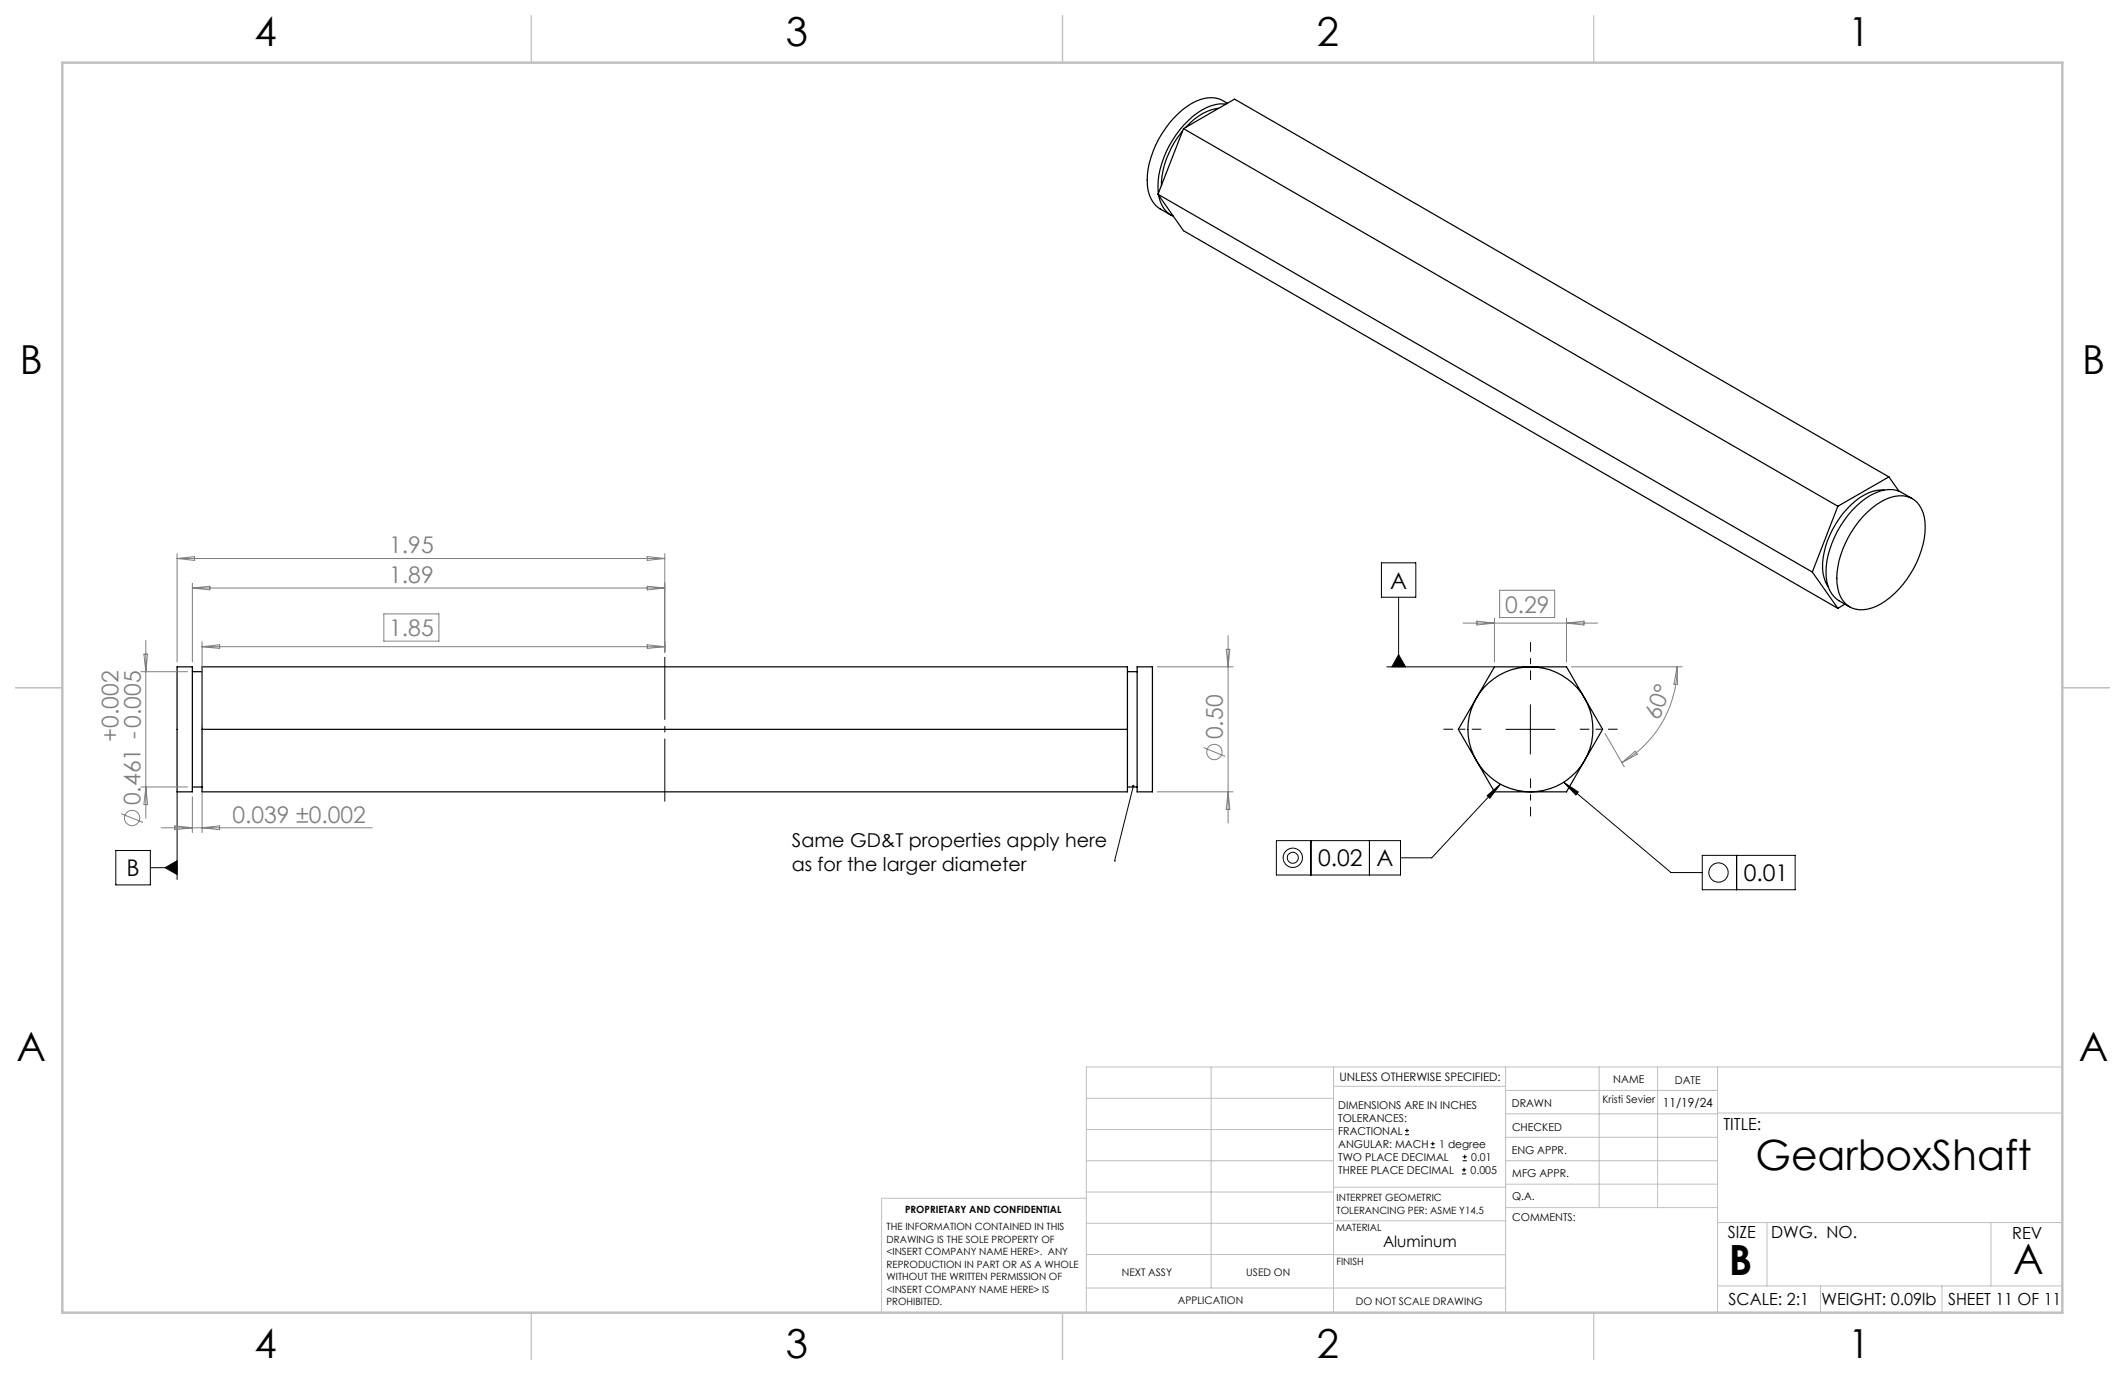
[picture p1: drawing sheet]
<svg xmlns="http://www.w3.org/2000/svg" width="432mm" height="279mm" viewBox="0 0 432 279" stroke-linecap="round" stroke-linejoin="round" font-family="sans-serif">
<g fill="none" stroke="#000" stroke-width=".25">
<path d="M235.3 39.5l133 76.7M235.3 39.5l5.2 7.4 133 76.7M235.4 39.7a5.4 5.4 0 0 0 3 4.3M240.3 26.6a18.5 18.5 0 0 0-4.3 11.1M240.5 26.1l-5.2 13.4M240.5 26.1l133 76.8M240.5 26.1l10.4-6 132.9 76.8M247.6 22a10.7 10.7 0 0 0-6.7 3.9M249.1 21.2a8.8 8.8 0 0 0-6.7 2.4 19.6 19.6 0 0 0-7.1 15.3l.1 .4M249.4 21a5.9 5.9 0 0 0-6.4-.4 19.4 19.4 0 0 0-9.5 12.6 9.9 9.9 0 0 0 .8 7.9 8.4 8.4 0 0 0 3.6 2.6M382.8 99.6a8.9 8.9 0 0 0-6.6 3 18.3 18.3 0 0 0-5.9 13 7.2 7.2 0 0 0 1.2 3.6M383.8 96.9l-10.3 6"/>
<path d="M383.8 96.9l2.1 2.9M368.3 116.2l5.2 7.4M373.5 102.9l-5.2 13.3M378.6 105a11.8 11.8 0 0 1 7.3-4.2 4.8 4.8 0 0 1 5.1 4.3 17.3 17.3 0 0 1-3.5 12.6 14.9 14.9 0 0 1-8.1 6.1 4.8 4.8 0 0 1-5.9-4.2 16.5 16.5 0 0 1 2.7-11.5zM388.6 101.3a7.5 7.5 0 0 0-4.9-1.8 11.5 11.5 0 0 0-7.3 4.2 19.4 19.4 0 0 0-5.3 13.6 6 6 0 0 0 2.6 4.8l2.2 1.2M36 135.5h3.1v25.4h-3.1zM39.1 136.5h2M41.1 135.5h188v25.4h-188zM229.1 136.5h2M231.1 135.5h3.1v25.4h-3.1zM303.7 135.5h14.6l7.3 12.7-7.3 12.7h-14.6l-7.4-12.7zM374.9 122.8l-1.4 .8"/>
<path d="M39.1 159.9h2M41.1 148.2h188M229.1 159.9h2"/>
<circle cx="311" cy="148.2" r="12.7"/>
</g>
<g fill="none" stroke="#000" stroke-width=".2">
<path d="M280.7 114.4h7v7h-7zM281.8 135.5h21.9M284.2 133l1.4 2.5h-2.8zM284.2 121.4v14.1M230.3 159.7l-3.8 15.2M304.9 159.3l-14 15h-6.3M306 148.2h10M311 143.2v10M317.7 159l3 1.9-.5 .6zM317.7 159l21.8 18.3h6.4M23.5 172.8h7.1v7h-7.1zM30.6 176.3h5.4"/>
<path d="M33.5 176.3l2.5-1.4v2.8zM36 160.9v17.8M226.5 174.9h.1M259.4 170.8h25.2v7h-25.2zM266.4 170.8v7M278.3 170.8v7M302.2 161.7l2.7-2.4-2.2 2.9zM345.9 173.8h18.9v7h-18.9zM352.9 173.8v7M285.5 230.6h.8M285.5 229.7h.8M285.9 229.3v.9"/>
<path d="M290.7 233.2h.8M290.7 232.4h.8M291.1 232v.8M297.1 238.5h.8M297.1 237.7h.8M297.2 235.9h.9M297.2 235.1h.9M297.5 237.3v.8M297.6 234.6v.9"/>
<circle cx="262.7" cy="174.3" r="1.12"/>
<circle cx="262.7" cy="174.3" r="1.96"/>
<circle cx="349.2" cy="177.3" r="1.96"/>
</g>
<g fill="none" stroke="#808080" stroke-width=".2">
<path d="M36 112.5v22M36 113.5h99.1M36 113.5l3.5-.4v.8zM39.1 118.5v16M39.1 119.5h96M39.1 119.5l3.6-.4v.8zM131.5 113.1l3.6 .4-3.6 .4zM131.5 119.1l3.6 .4-3.6 .4zM135.1 112.5v20M304.7 119.9h11.2v5.6h-11.2zM28.6 136.5h9.5M29.2 132.9h.8l-.4 3.6z"/>
<path d="M29.6 130.1v36.2M41.1 130.4v16.8M41.1 131.4h94M41.1 131.4l3.5-.4v.8zM78 124.7h11.2v5.6h-11.2zM131.5 131l3.6 .4-3.6 .4zM235.2 135.5h15.3M249.2 131.9h.7l-.3 3.6zM249.6 129.2v38.1M297.3 126.6h27.4M300.1 126.2l3.6 .4-3.6 .4zM303.7 125.6v8.9"/>
<path d="M318.3 125.6v8.9M318.3 126.6l3.6-.4v.8zM319.3 135.5h22.5M340.8 135.5l.1 3.6-.8-.1zM340.8 135.5a22.4 22.4 0 0 1-11.2 19.5M28.6 159.9h9.5M29.6 159.9l.4 3.6h-.8zM244.5 151.9l4.5 1.8M326.1 149l4 6.8M329.6 155l2.7-2.4 .4 .6zM24.6 165.3l4.5 1.8M32.7 168.2h42.9"/>
<path d="M35.5 167.8l3.6 .4-3.6 .4zM39.1 161.9v7.3M41.1 160.9v8.3M41.1 168.2l3.5-.4v.8zM235.2 160.9h15.3M249.6 160.9l.3 3.6h-.7z"/>
<circle cx="246.8" cy="152.8" r="1.55"/>
<circle cx="26.8" cy="166.2" r="1.55"/>
</g>
<path d="M135.1 162.9v-29.4" fill="none" stroke="#000" stroke-width=".2" stroke-dasharray="15.2 1.3 1.3 1.3" stroke-dashoffset="2.4" stroke-linecap="butt"/>
<path d="M311 138.2v-7.7M301 148.2h-7.7M311 158.2v7.7M321 148.2h7.7" fill="none" stroke="#000" stroke-width=".2" stroke-dasharray="15.2 1.3 1.3 1.3" stroke-dashoffset="13.3" stroke-linecap="butt"/>
<g fill="none" stroke="#c0c0c0" stroke-width=".2">
<path d="M246.1 216.8v44.9M271 216.8v49.9M305.9 216.8v49.9M324.9 216.8v28.6M336.8 216.8v28.6M349 216.8v49.9M419.1 216.8h-198.4v49.9M220.7 235.9h50.3M220.7 229.5h50.3M220.7 223.2h50.3M271 220.7h34.9M305.9 231.1h43.1"/>
<path d="M305.9 226.3h43.1M305.9 221.6h43.1M305.9 235.9h43.1M349 226.2h70.1M220.7 248.6h50.3M220.7 242.2h50.3M220.7 254.9h50.3M220.7 243.5h-41.6v23.2M271 255h34.9M271 248.1h35M271 241.2h35M305.9 240.6h43.1"/>
<path d="M306 245.4h43M349 248.4h70.1M359.1 248.4v12.9M404.6 248.4v12.9M220.7 261.7h85.2M349 261.3h70.1M369.9 261.3v5.4M394.6 261.3v5.4"/>
</g>
<path d="M108 3.2v9.5M215.9 3.2v9.5M323.8 3.2v9.5M3.1 139.7h9.6M419.1 139.7h9.5M108 266.7v9.6M215.9 266.7v9.6M323.8 266.7v9.6" fill="none" stroke="#c0c0c0" stroke-width=".25"/>
<path d="M12.7 12.7h406.4v254h-406.4z" fill="none" stroke="#c0c0c0" stroke-width=".5"/>
<g fill="#000">
<path d="M230.1 159.6l.3-.1-.1 .2 .1-.2a.26 .26 0 0 1 .1 .4 .26 .26 0 0 1-.4 .1 .26 .26 0 0 1 0-.4z"/>
<path d="M302.2 161.7l2.7-2.4-2.2 2.9zM317.7 159l3 1.9-.5 .6zM284.2 133l1.4 2.5h-2.8zM33.5 176.3l2.5 1.4v-2.8z"/>
</g>
<g font-size="8.5">
<text x="356.7" y="237.7">GearboxShaft</text>
<text x="351.3" y="259">B</text>
<text x="409.1" y="258.9">A</text>
</g>
<g font-size="8.1">
<text x="51.7" y="9.3">4</text>
<text x="159.7" y="9.3">3</text>
<text x="267.6" y="9.3">2</text>
<text x="375.6" y="9.3">1</text>
<text x="4" y="76">B</text>
<text x="423.1" y="76">B</text>
<text x="3.3" y="215.7">A</text>
<text x="422.4" y="215.7">A</text>
<text x="51.7" y="276">4</text>
<text x="159.7" y="276">3</text>
<text x="267.6" y="276">2</text>
<text x="375.6" y="276">1</text>
</g>
<g font-size="4.7" fill="#808080">
<text x="79.1" y="112.5">1.95</text>
<text x="79.1" y="118.5">1.89</text>
<text x="305.8" y="124.5">0.29</text>
<text x="79.1" y="129.3">1.85</text>
<text x="337.1" y="146.4" transform="rotate(-69 337.1 146.4)">60°</text>
<text x="24.1" y="150.7" transform="rotate(-90 24.1 150.7)">+0.002</text>
<text x="248.5" y="150.2" transform="rotate(-90 248.5 150.2)">0.50</text>
<text x="28.6" y="163.6" transform="rotate(-90 28.6 163.6)">0.461 -0.005</text>
<text x="47.2" y="167.2">0.039 ±0.002</text>
</g>
<g font-size="4.7">
<text x="282.5" y="119.6">A</text>
<text x="25.7" y="178.1">B</text>
<text x="267.8" y="176">0.02</text>
<text x="279.7" y="176">A</text>
<text x="354.3" y="179.1">0.01</text>
</g>
<g font-size="3.9">
<text x="160.9" y="172.1">Same GD&amp;T properties apply here</text>
<text x="160.9" y="176.9">as for the larger diameter</text>
</g>
<g font-size="3.4">
<text x="350.2" y="229.5">TITLE:</text>
<text x="351.1" y="251.6">SIZE</text>
<text x="359.9" y="251.6">DWG. NO.</text>
<text x="408.9" y="251.7">REV</text>
<text x="351.2" y="265.2">SCALE: 2:1</text>
<text x="370.1" y="265.3">WEIGHT: 0.09lb</text>
<text x="395.9" y="265.3">SHEET 11 OF 11</text>
</g>
<text font-size="3.2" x="281" y="253.3">Aluminum</text>
<text font-size="2.5" x="337.9" y="224.9">11/19/24</text>
<text font-size="2.4" x="272.2" y="219.7">UNLESS OTHERWISE SPECIFIED:</text>
<g font-size="2.2">
<text x="327.8" y="220.1">NAME</text>
<text x="340.3" y="220.2">DATE</text>
<text x="271.9" y="225.3">DIMENSIONS ARE IN INCHES</text>
<text x="271.9" y="227.9">TOLERANCES:</text>
<text x="307.2" y="224.9">DRAWN</text>
<text x="271.9" y="230.6">FRACTIONAL</text>
<text x="271.9" y="233.2">ANGULAR: MACH</text>
<text x="292.5" y="233.2">1 degree</text>
<text x="307.3" y="229.8">CHECKED</text>
<text x="271.9" y="238.5">THREE PLACE DECIMAL</text>
<text x="271.9" y="235.9">TWO PLACE DECIMAL</text>
<text x="298.8" y="238.5">0.005</text>
<text x="299" y="235.9">0.01</text>
<text x="307.2" y="234.5">ENG APPR.</text>
<text x="307.3" y="239.2">MFG APPR.</text>
<text x="307.3" y="243.9">Q.A.</text>
<text x="307.3" y="248.1">COMMENTS:</text>
</g>
<g font-size="2.1">
<text x="325.7" y="224.1">Kristi Sevier</text>
<text x="227.9" y="259.2">NEXT ASSY</text>
<text x="253.3" y="259.2">USED ON</text>
<text x="239.3" y="265">APPLICATION</text>
<text x="275.5" y="265.1">DO NOT SCALE DRAWING</text>
</g>
<g font-size="2">
<text x="271.6" y="244.1">INTERPRET GEOMETRIC</text>
<text x="180.2" y="250">THE INFORMATION CONTAINED IN THIS</text>
<text x="183.9" y="246.4">PROPRIETARY AND CONFIDENTIAL</text>
<text x="271.5" y="250.2">MATERIAL</text>
<text x="271.6" y="246.6">TOLERANCING PER: ASME Y14.5</text>
<text x="180.2" y="252.5">DRAWING IS THE SOLE PROPERTY OF</text>
<text x="180.2" y="255.1">&lt;INSERT COMPANY NAME HERE&gt;. ANY</text>
<text x="180.2" y="257.6">REPRODUCTION IN PART OR AS A WHOLE</text>
<text x="271.5" y="257">FINISH</text>
<text x="180.2" y="260.1">WITHOUT THE WRITTEN PERMISSION OF</text>
<text x="180.2" y="262.6">&lt;INSERT COMPANY NAME HERE&gt; IS</text>
<text x="180.2" y="265.2">PROHIBITED.</text>
</g>
</svg>
